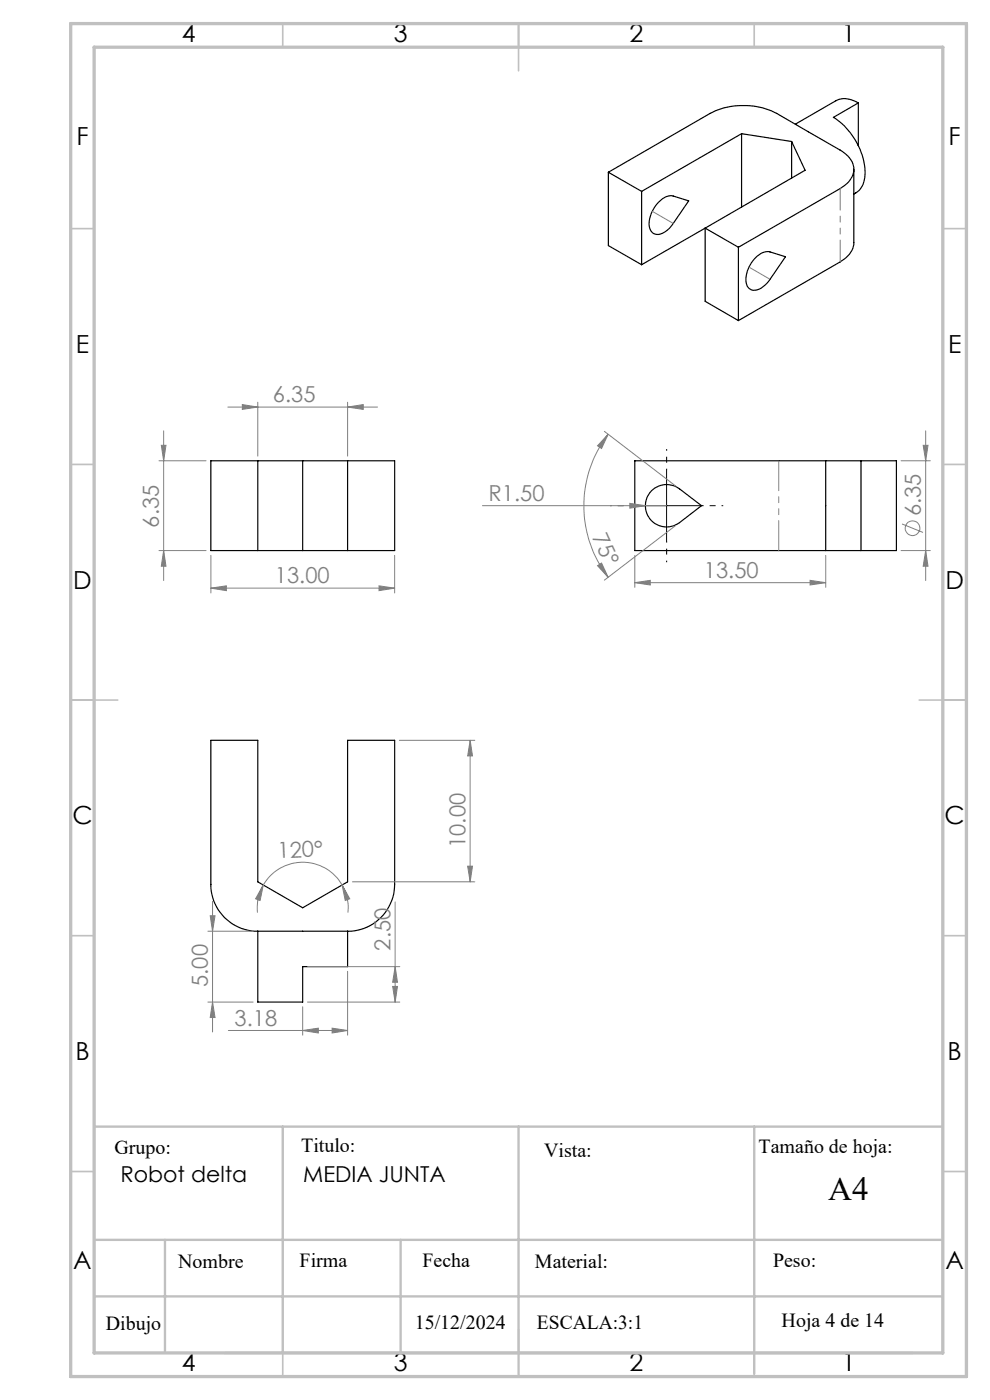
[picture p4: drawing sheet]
<svg xmlns="http://www.w3.org/2000/svg" width="210mm" height="297mm" viewBox="0 0 210 297" stroke-linecap="round" stroke-linejoin="round" font-family="sans-serif">
<g fill="none" stroke="#000" stroke-width=".25">
<path d="M129 36.5l21.6-12.4a15.8 15.8 0 0 1 14.1 0l13.5 7.8a4.7 4.7 0 0 1 2.8 4.9 5.4 5.4 0 0 1-2.8 3.2l-21.6 12.5M129 36.5l7.1 4.1M129 36.5v15.6l7.1 4.1M157.3 28.4l10.6 1.6M157.3 28.4l-21.2 12.2M157.3 28.4v15.5M167.9 30l2.9 6.1-21.2 12.3M167.9 30v7.8M181.1 35.9v15.6a5 5 0 0 1-2.9 4.1l-21.6 12.4M182.1 21.8a4.9 4.9 0 0 0-4.8-.4l-8.6 4.9M182.1 21.8l-5.3 3.1a14.5 14.5 0 0 1 6.6 12.7 4.3 4.3 0 0 1-2.3 3.6M182.1 21.8v9.1"/>
<path d="M136.1 40.6v15.6M139.7 42.9a3.3 3.3 0 0 1 3.1-1.3l3.3 1-3.3 4.8a4.2 4.2 0 0 1-3.7 2.3 2.44 2.44 0 0 1-1.3-3.2 7.6 7.6 0 0 1 1.9-3.6zM149.6 48.4l7 4.1M149.6 48.4v15.5l7 4.1M149.6 48.4l-13.5 7.8M156.6 52.5v15.5M160.5 54.4a3.2 3.2 0 0 1 2.8-1l3.3 1.1-3.3 4.8a4 4 0 0 1-4 2.2 2.85 2.85 0 0 1-.9-3.6 7.6 7.6 0 0 1 2.1-3.5zM44.7 97.8h39v19h-39zM54.7 97.8v19M64.2 97.8v19M73.7 97.8v19M175.2 97.8h-40.5v19h40.5"/>
<path d="M175.2 97.8h14.9v19h-14.9M175.2 97.8v19M182.6 97.8v19M138.2 104.1a4.5 4.5 0 0 1 5.9-.4l4.7 3.6-4.7 3.6a4.5 4.5 0 0 1-6.1-.6 4.5 4.5 0 0 1 .2-6.2zM54.7 197.6v15h9.5v-7.5h9.5v-7.5M54.7 197.6a9.9 9.9 0 0 1-10-10v-30.5h10v30l9.5 5.5 9.5-5.5v-30h10v30.5a9.9 9.9 0 0 1-10 10M54.7 197.6h19"/>
</g>
<path d="M178.2 55.5v-15.5" fill="none" stroke="#808080" stroke-width=".21" stroke-dasharray="6.3 1.3 1.3 1.3 1.3 1.3" stroke-dashoffset="1.7"/>
<path d="M138.4 44.8l4.4 2.6M158.9 56.7l4.4 2.6M165.2 116.8v-19" fill="none" stroke="#808080" stroke-width=".21" stroke-dasharray="6.3 1.3 1.3 1.3 1.3 1.3"/>
<g fill="none" stroke="#808080" stroke-width=".21">
<path d="M33.7 97.8h10M34.2 94.5h1l-.5 3.3zM34.7 91.4v31.8M48.3 86.4h31.8M51.4 85.8l3.3 .6-3.3 .5zM54.7 85.3v11.5M73.7 86.4l3.3-.6v1.1zM73.7 85.3v11.5M128.2 91.5l15.1 11.6M129 92.1l-1.4 3-.8-.5zM129 92.1a25 25 0 0 0 0 30.4M191.1 97.8h6.2"/>
<path d="M195.8 94.5h1.1l-.5 3.3zM196.4 91.4v31.8M33.7 116.8h10M34.7 116.8l.5 3.3h-1zM44.7 117.8v8M83.7 117.8v8M102.3 107.3h39.1M133.6 106.8l3.3 .5-3.3 .5zM134.7 117.8v6.8M143.3 111.5l-15.1 11.6M175.2 117.8v6.8M191.1 116.8h6.2"/>
<path d="M191.3 111.2l4.5 1.8M196.4 116.8l.5 3.3h-1.1zM44.7 124.8l3.3-.5v1zM44.7 124.8h39M80.4 124.3l3.3 .5-3.3 .5zM126.8 120l.8-.6 1.4 3.1zM134.7 123.6l3.2-.5v1zM134.7 123.6h40.5M171.8 123.1l3.4 .5-3.4 .5zM84.7 157.1h16M99.7 157.1l.5 3.3h-1zM99.7 157.1v30"/>
<path d="M44.1 197.6h9.6M44.6 194.3h1l-.5 3.3zM45.1 191.2v27.7M55.8 187.7l-.6 3.3-1-.3zM55.8 187.7a9.6 9.6 0 0 1 16.8 0M55.8 187.7l-.2 .5a9.3 9.3 0 0 0-1 5.4M72.6 187.7l1.6 3-1 .3zM72.6 187.7a9.9 9.9 0 0 1 1.2 5.9M74.8 187.1h25.9M83.8 191.3v21.3M99.2 183.8h1l-.5 3.3zM44.1 212.6h9.6"/>
<path d="M45.1 212.6l.5 3.3h-1zM48.4 218.6h25.3M64.2 218.6l3.3-.5v1zM64.2 213.6v6M65.2 205.1h19.6M65.2 212.6h19.6M70.4 218.1l3.3 .5-3.3 .5zM73.7 206.1v13.5M83.3 209.3h1l-.5 3.3zM83.8 205.1l.5 3.3h-1z"/>
<circle cx="193.6" cy="112" r="1.55"/>
</g>
<path d="M141.4 99.8v-4.5M133.9 107.3h-4.5M141.4 114.8v4.5M148.9 107.3h4.5" fill="none" stroke="#000" stroke-width=".21" stroke-dasharray="15.2 1.3 1.3 1.3" stroke-dashoffset="14.9" stroke-linecap="butt"/>
<path d="M141.4 99.8v15M133.9 107.3h15" fill="none" stroke="#000" stroke-width=".21"/>
<g fill="none" stroke="#c0c0c0" stroke-width=".35">
<path d="M60 5v5M110 5v10M160 5v5M15 48.5h5M200 48.5h5M15 98.5h5M200 98.5h5M15 148.5h10M195 148.5h10M15 198.5h5M200 198.5h5M15 248.5h5"/>
<path d="M200 248.5h5M60 287v5M110 282v10M160 287v5"/>
</g>
<path d="M20 239h180M60 239v48M110 239v48M160 239v52.4M20 263h180M20 275h180M35 263v24M85 263v24M47.7 287h146" fill="none" stroke="#c0c0c0" stroke-width=".5"/>
<path d="M15 5h190v287h-190zM20 10h180v277h-180z" fill="none" stroke="#c0c0c0" stroke-width=".7"/>
<g fill="#808080">
<path d="M133.6 106.8l3.3 .5-3.3 .5z"/>
<path d="M51.4 85.8l3.3 .6-3.3 .5zM73.7 86.4l3.3-.6v1.1zM44.7 124.8l3.3-.5v1zM80.4 124.3l3.3 .5-3.3 .5zM64.2 218.6l3.3-.5v1zM70.4 218.1l3.3 .5-3.3 .5zM134.7 123.6l3.2-.5v1zM171.8 123.1l3.4 .5-3.4 .5z"/>
<path d="M72.6 187.7l1.6 3-1 .3zM55.8 187.7l-.6 3.3-1-.3z"/>
<path d="M34.7 116.8l.5 3.3h-1zM34.2 94.5h1l-.5 3.3zM99.2 183.8h1l-.5 3.3zM99.7 157.1l.5 3.3h-1zM196.4 116.8l.5 3.3h-1.1zM195.8 94.5h1.1l-.5 3.3z"/>
<path d="M83.8 205.1l.5 3.3h-1zM83.3 209.3h1l-.5 3.3zM44.6 194.3h1l-.5 3.3zM45.1 212.6l.5 3.3h-1z"/>
<path d="M129 92.1l-1.4 3-.8-.5zM126.8 120l.8-.6 1.4 3.1z"/>
</g>
<text font-size="7.1" x="175.7" y="254.7">A4</text>
<g font-size="5.3">
<text x="38.5" y="8.9">4</text>
<text x="83.5" y="8.9">3</text>
<text x="133.6" y="8.9">2</text>
<text x="178.6" y="8.9">1</text>
<text x="16.2" y="30.7">F</text>
<text x="201.2" y="30.7">F</text>
<text x="16.1" y="74.9">E</text>
<text x="201.1" y="74.9">E</text>
<text x="15.5" y="124.9">D</text>
<text x="200.5" y="124.9">D</text>
<text x="15.4" y="174.9">C</text>
<text x="200.4" y="174.9">C</text>
<text x="16" y="224.9">B</text>
<text x="201" y="224.9">B</text>
<text x="15.5" y="269.2">A</text>
<text x="200.5" y="269.2">A</text>
<text x="38.5" y="290.9">4</text>
<text x="83.5" y="290.9">3</text>
<text x="133.6" y="290.9">2</text>
<text x="178.6" y="290.9">1</text>
</g>
<g font-size="4.7" fill="#808080">
<text x="57.9" y="85.3">6.35</text>
<text x="103.6" y="106.3">R1.50</text>
<text x="33.7" y="111.9" transform="rotate(-90 33.7 111.9)">6.35</text>
<text x="125.6" y="113.9" transform="rotate(66 125.6 113.9)">75°</text>
<text x="195.3" y="109.5" transform="rotate(-90 195.3 109.5)">6.35</text>
<text x="58.3" y="123.8">13.00</text>
<text x="149.3" y="122.6">13.50</text>
<text x="98.7" y="179.9" transform="rotate(-90 98.7 179.9)">10.00</text>
<text x="58.9" y="182.1" transform="rotate(-3 58.9 182.1)">120°</text>
<text x="82.8" y="201.7" transform="rotate(-90 82.8 201.7)">2.50</text>
<text x="44.1" y="209.4" transform="rotate(-90 44.1 209.4)">5.00</text>
<text x="49.8" y="217.6">3.18</text>
</g>
<g font-size="4.7">
<text x="25.5" y="250.7">Robot delta</text>
<text x="64.3" y="250.7">MEDIA JUNTA</text>
</g>
<g font-size="4.2">
<text x="24.3" y="244.9">Grupo:</text>
<text x="63.9" y="244.3">Titulo:</text>
<text x="115.4" y="245.5">Vista:</text>
<text x="160.9" y="244.7">Tamaño de hoja:</text>
<text x="37.8" y="269">Nombre</text>
<text x="63.6" y="268.9">Firma</text>
<text x="89.6" y="268.9">Fecha</text>
<text x="113.5" y="269">Material:</text>
<text x="164" y="268.7">Peso:</text>
<text x="88" y="281.9">15/12/2024</text>
<text x="113.9" y="281.9">ESCALA:3:1</text>
<text x="165.8" y="281.6">Hoja 4 de 14</text>
<text x="22.4" y="282.1">Dibujo</text>
</g>
</svg>
